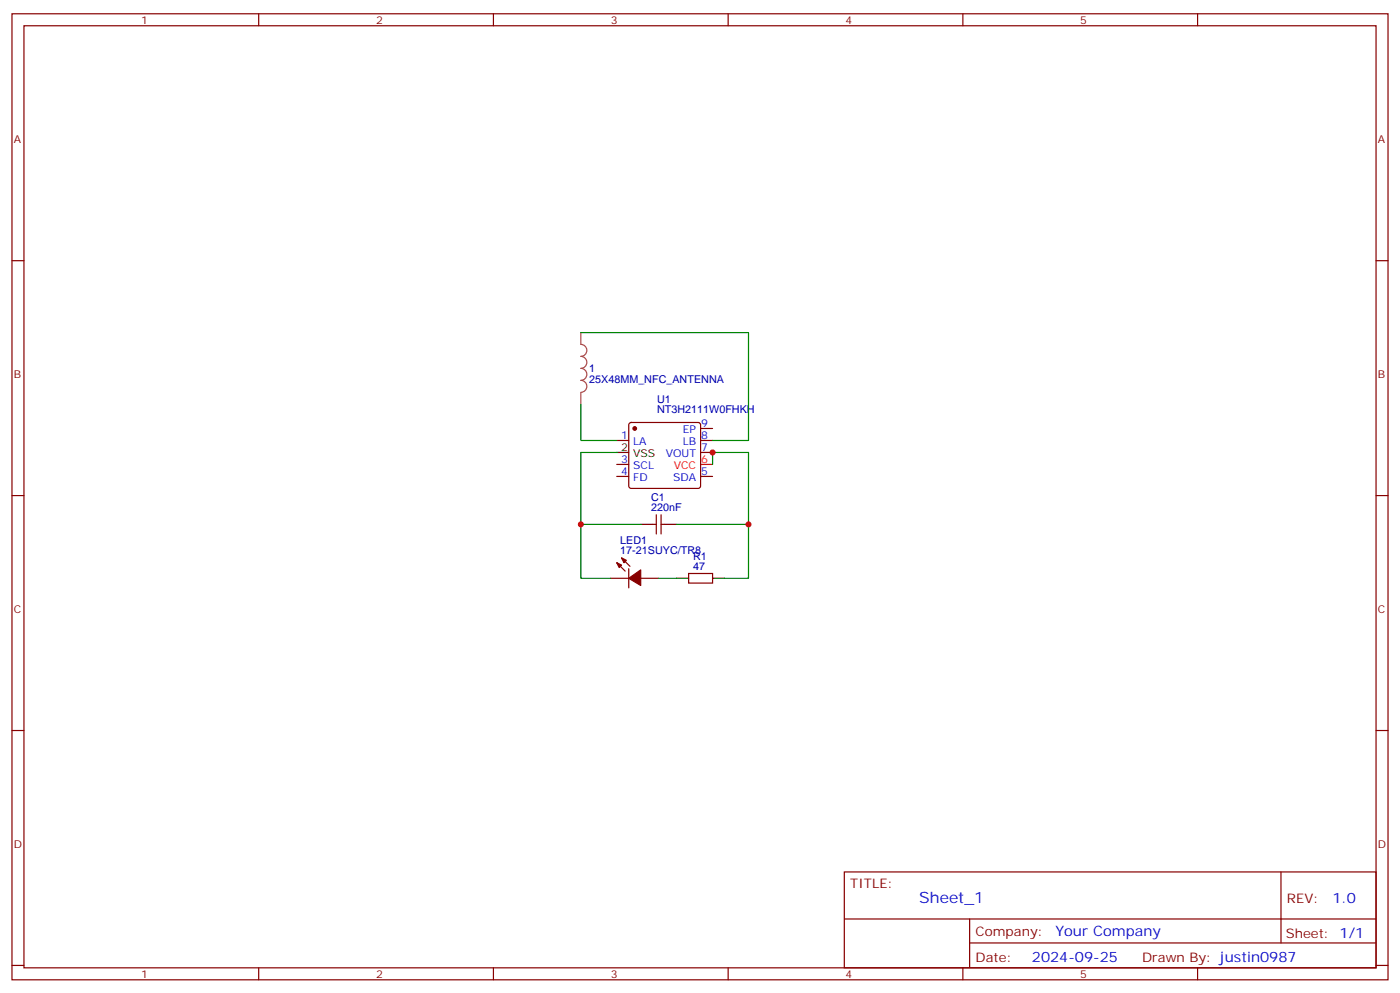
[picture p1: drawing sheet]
<svg xmlns="http://www.w3.org/2000/svg" width="412mm" height="292mm" viewBox="0 0 412 292" stroke-linecap="round" stroke-linejoin="round" font-family="sans-serif">
<g fill="none" stroke="#870000" stroke-width=".35">
<path d="M3.5 4.1h405.4v284.3h-405.4zM7.1 7.6h398.2v277.3h-398.2zM76.2 4.1v3.5M145.3 4.1v3.5M214.5 4.1v3.5M283.6 4.1v3.5M352.8 4.1v3.5M3.5 76.7h3.6M405.3 76.7h3.6M181.7 129.6h3.5M181.7 136.7h3.5M185.4 124.6l.5-.2h19.8l.5 .2 .2 .5v18l-.3 .5-.4 .2h-19.8l-.5-.3-.2-.4v-18z"/>
<path d="M206.4 126.1h3.5M206.4 129.6h3.5M206.4 133.2h3.5M3.5 145.9h3.6M181.7 140.2h3.5M192.3 154.3h1M193.3 151.5v5.7M194.7 151.5v5.7M194.7 154.3h1.1M206.4 140.2h3.5M405.3 145.9h3.6M179.9 170.2h5.3"/>
<path d="M181.7 165.6l2.4 2.5M183.1 164.2l2.5 2.5M185.2 167.4v5.6M188.7 170.2h5.3M202.8 168.8h7.1v2.8h-7.1zM3.5 215h3.6M405.3 215h3.6M248.7 256.6h156.6v28.3h-156.6zM377.3 256.7v20.8M248.7 270.5h156.5M285.6 277.5h119.6M285.6 270.5v14.1"/>
<path d="M3.5 284.2h3.6M76.2 284.9v3.5M145.3 284.9v3.5M214.5 284.9v3.5M283.6 284.9v3.5M352.8 284.9v3.5M405.3 284.2h3.6"/>
</g>
<path d="M206.4 136.7h3.5" fill="none" stroke="#f00" stroke-width=".35"/>
<path d="M181.7 133.2h3.5M188.7 154.3h3.6M195.8 154.3h3.5M199.3 170.2h3.5M209.9 170.2h3.5" fill="none" stroke="#000" stroke-width=".35"/>
<g fill="#870000" stroke="#870000" stroke-width=".35">
<path d="M181.7 165.6l1.4 .7-.7 .7z"/>
<path d="M183.1 164.2l1.4 .7-.7 .7z"/>
<path d="M185.2 170.2l3.5-2.5v4.6z"/>
<circle cx="187" cy="126.1" r=".53"/>
</g>
<path d="M171.1 97.9h49.4v31.7h-10.6M171.1 119.1v10.5h10.6M181.7 133.2h-10.6v21.1h17.6M209.9 136.7v-3.5h10.6v21.1h-21.2M171.1 154.3v15.9h8.8M220.5 154.3v15.9h-7.1M194 170.2h5.3" fill="none" stroke="#008700" stroke-width=".35"/>
<path d="M171.1 97.9v3.5a1.76 1.76 0 0 1 1.8 1.7 1.76 1.76 0 0 1-1.8 1.8 1.76 1.76 0 0 1 1.8 1.8 1.76 1.76 0 0 1-1.8 1.7 1.76 1.76 0 0 1 1.8 1.8 1.76 1.76 0 0 1-1.8 1.8 1.76 1.76 0 0 1 1.8 1.7 1.76 1.76 0 0 1-1.8 1.8M171.1 115.6v3.5" fill="none" stroke="#a64a4a" stroke-width=".35"/>
<g fill="#c00">
<circle cx="209.9" cy="133.2" r=".88"/>
<circle cx="220.5" cy="154.3" r=".88"/>
<circle cx="171.1" cy="154.3" r=".88"/>
</g>
<text font-size="4.6" fill="#00f" x="270.8" y="265.7">Sheet_1</text>
<g font-size="4.2" fill="#00f">
<text x="392.5" y="265.9">1.0</text>
<text x="310.9" y="275.5">Your Company</text>
<text x="304" y="283.3">2024-09-25</text>
</g>
<g font-size="3.9" fill="#800">
<text x="250.5" y="261.2">TITLE:</text>
<text x="379.1" y="265.9">REV:</text>
<text x="287.4" y="275.4">Company:</text>
<text x="378.7" y="276">Sheet: 1/1</text>
<text x="287.4" y="283.1">Date:</text>
<text x="336.4" y="283.2">Drawn By: justin0987</text>
</g>
<g font-size="3.2" fill="#800">
<text x="41.6" y="7.1">1</text>
<text x="110.8" y="7.1">2</text>
<text x="179.9" y="7.1">3</text>
<text x="249.1" y="7.1">4</text>
<text x="318.2" y="7.1">5</text>
<text x="4.1" y="42.2">A</text>
<text x="405.9" y="42.2">A</text>
<text x="4.1" y="111.3">B</text>
<text x="405.9" y="111.3">B</text>
<text x="4.1" y="180.4">C</text>
<text x="405.9" y="180.4">C</text>
<text x="4.1" y="249.6">D</text>
<text x="405.9" y="249.6">D</text>
<text x="41.6" y="287.9">1</text>
<text x="110.8" y="287.9">2</text>
<text x="179.9" y="287.9">3</text>
<text x="249.1" y="287.9">4</text>
<text x="318.2" y="287.9">5</text>
</g>
<g font-size="3.2" fill="#000080">
<text x="173.6" y="112.8">25X48MM_NFC_ANTENNA</text>
<text x="173.6" y="109.6">1</text>
<text x="193.6" y="118.6">U1</text>
<text x="193.6" y="121.6">NT3H2111W0FHKH</text>
<text x="191.8" y="147.5">C1</text>
<text x="191.8" y="150.5">220nF</text>
<text x="182.7" y="160.2">LED1</text>
<text x="182.7" y="163.2">17-21SUYC/TR8</text>
<text x="204.1" y="167.7">47</text>
<text x="204.1" y="164.8">R1</text>
</g>
<g font-size="3.2" fill="#00f">
<text x="206.6" y="125.8">9</text>
<text x="183" y="129.3">1</text>
<text x="186.5" y="131.1">LA</text>
<text x="201.1" y="131.1">LB</text>
<text x="201.1" y="127.5">EP</text>
<text x="206.6" y="129.3">8</text>
<text x="183" y="136.3">3</text>
<text x="196.1" y="134.6">VOUT</text>
<text x="206.6" y="132.8">7</text>
<text x="183" y="139.9">4</text>
<text x="186.5" y="141.6">FD</text>
<text x="186.5" y="138.1">SCL</text>
<text x="198.3" y="141.6">SDA</text>
<text x="206.6" y="139.9">5</text>
</g>
<g font-size="3.2">
<text x="183" y="132.8">2</text>
<text x="186.5" y="134.6">VSS</text>
</g>
<g font-size="3.2" fill="#f00">
<text x="206.6" y="136.3">6</text>
<text x="198.5" y="138.1">VCC</text>
</g>
</svg>
